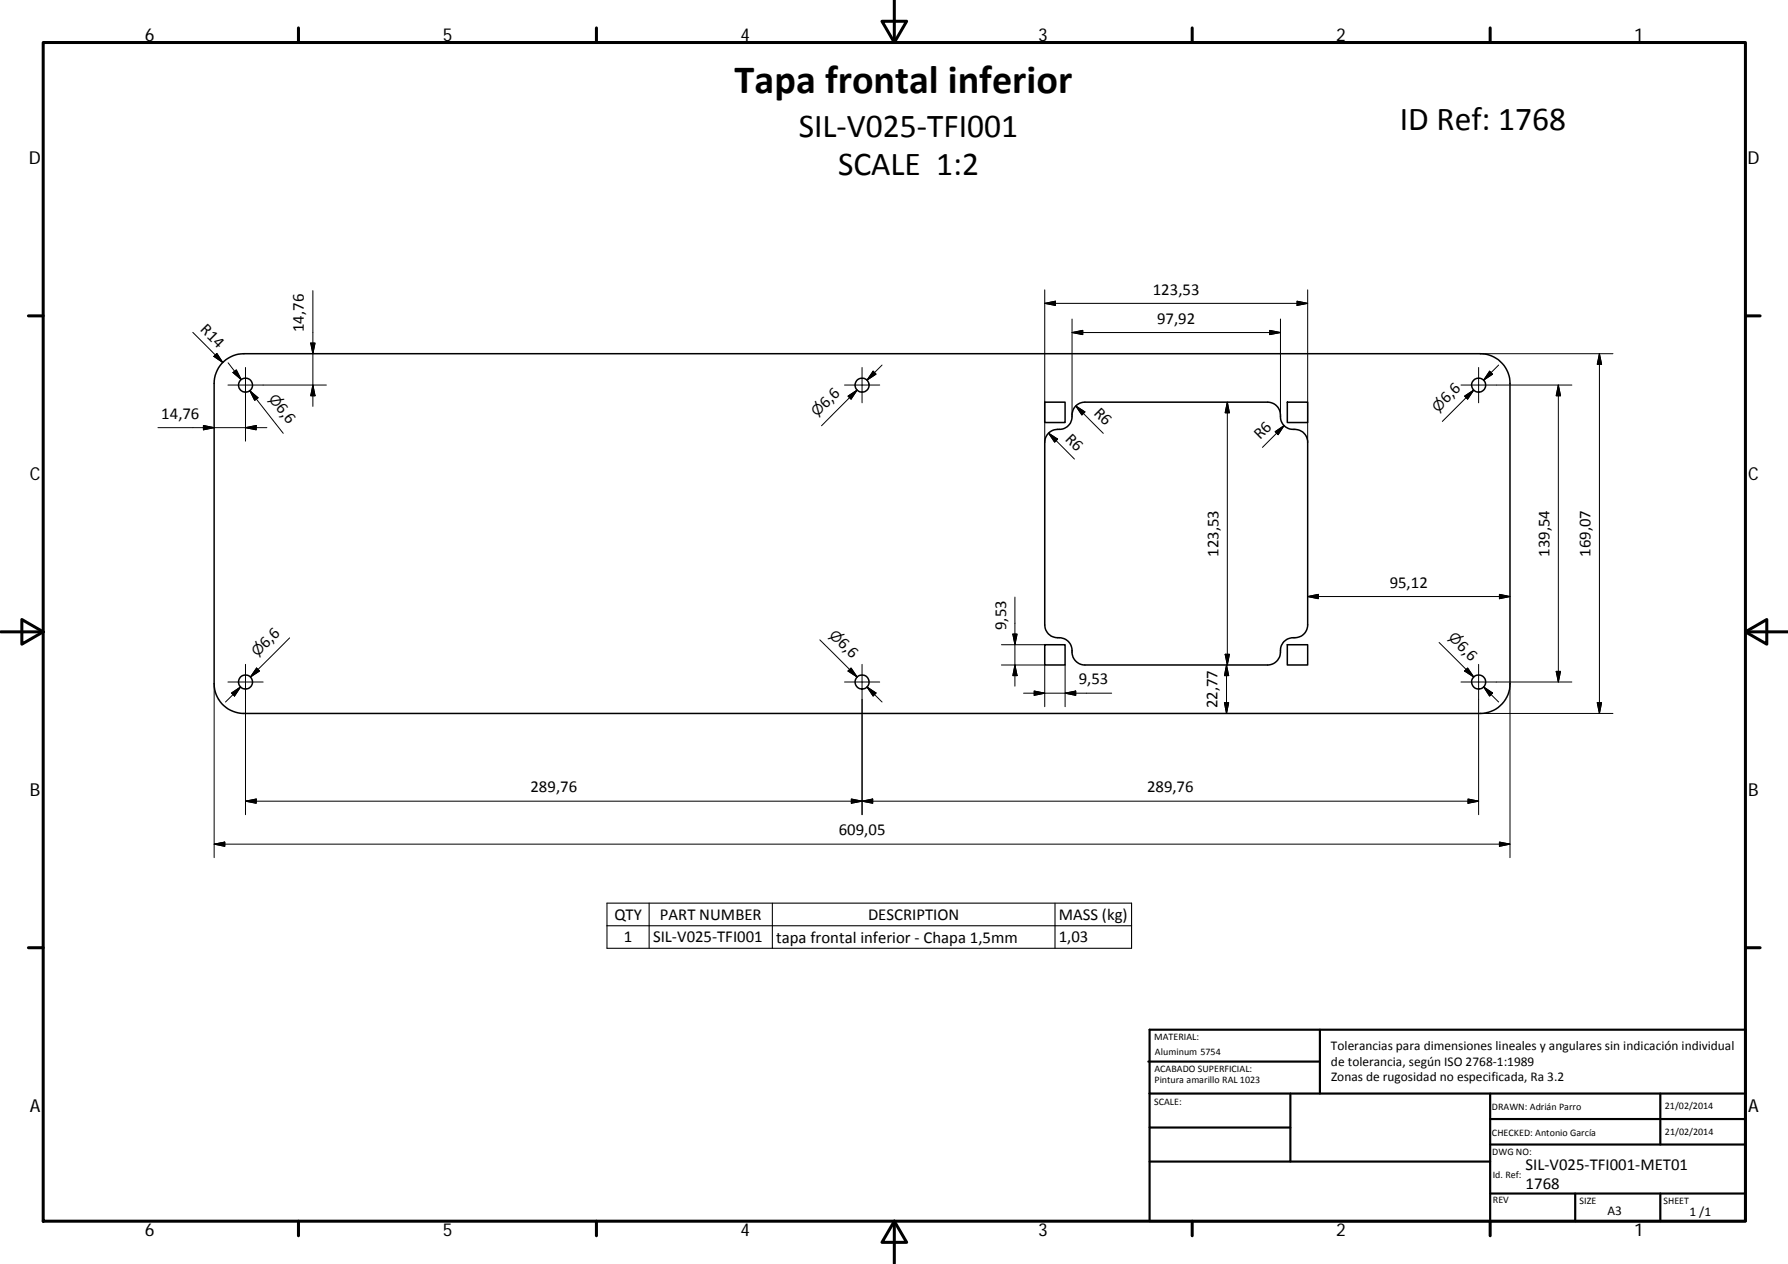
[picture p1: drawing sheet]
<svg xmlns="http://www.w3.org/2000/svg" width="420mm" height="297mm" viewBox="0 0 420 297" stroke-linecap="round" stroke-linejoin="round" font-family="sans-serif">
<g fill="none" stroke="#000" stroke-width=".36">
<path d="M52.1 85.4a7.2 7.2 0 0 1 5.2-2.3h290.5a7 7 0 0 1 7 7v70.6a7 7 0 0 1-7 7h-290.5a7 7 0 0 1-7-7v-70.6a7.1 7.1 0 0 1 1.8-4.7zM245.5 94.5h4.8v4.8h-4.8zM302.5 94.5h4.8v4.8h-4.8zM246.4 101.8a3.6 3.6 0 0 1 2.9-.9 3.2 3.2 0 0 0 2.6-3.8 3.1 3.1 0 0 1 3-2.6h43a3.2 3.2 0 0 1 3 3.8 3.2 3.2 0 0 0 3.8 2.6 3 3 0 0 1 2.6 3v43a3.1 3.1 0 0 1-3.8 3 3.2 3.2 0 0 0-2.6 3.8 3 3 0 0 1-3 2.6h-43a3.2 3.2 0 0 1-3-3.8 3.2 3.2 0 0 0-3.8-2.7 3 3 0 0 1-2.6-2.9v-43l.2-1.1zM245.5 151.5h4.8v4.8h-4.8zM302.5 151.5h4.8v4.8h-4.8z"/>
<circle cx="57.7" cy="90.5" r="1.64"/>
<circle cx="202.6" cy="90.5" r="1.64"/>
<circle cx="347.5" cy="90.5" r="1.65"/>
<circle cx="57.7" cy="160.3" r="1.64"/>
<circle cx="202.6" cy="160.3" r="1.64"/>
<circle cx="347.5" cy="160.3" r="1.66"/>
</g>
<g fill="none" stroke="#000" stroke-width=".71">
<path d="M10.1 10h400.1v277h-400.1zM70.1 6.6v3.4M140.2 6.6v3.4M207.3 5h5.8l-2.9 5zM210.2 0v10M280.2 6.6v3.4M350.2 6.6v3.4M6.7 74.2h3.4M410.2 74.2h3.4M.2 148.5h9.9M5.1 145.6l5 2.9-5 2.9zM410.2 148.5l5-2.9v5.8z"/>
<path d="M410.2 148.5h9.9M6.7 222.7h3.4M410.2 222.7h3.4M70.1 287v3.4M140.2 287v3.4M210.2 287l2.9 5h-5.8zM210.2 287v10M280.2 287v3.4M350.2 287v3.4"/>
</g>
<g fill="none" stroke="#000" stroke-width=".51">
<path d="M269.8 249.5h40.4M270.1 257h140.1M270.1 242h140.1v45h-140.1zM303.2 257v16M310.2 242v15M350.2 257v30M390.2 257v12M270.1 273h80.1M270.1 265h33.1M350.2 269h60M350.2 263h60M350.2 280.5h60"/>
<path d="M370.2 280.5v6.5M390.2 280.5v6.5"/>
</g>
<path d="M142.6 212.2h123.3v10.6h-123.3zM142.6 217.6h123.3M152.5 212.2v10.6M181.5 212.2v10.6M247.9 212.2v10.6" fill="none" stroke="#000" stroke-width=".25"/>
<g fill="none" stroke="#000" stroke-width=".23">
<path d="M45.3 78.1l7.1 7.1M73.5 68.3v27.2M245.5 71.3l2.5-.5v1zM245.5 71.3h61.8M245.5 68.1v35.8M251.9 75v22.5M251.9 78.1l2.5-.5v1zM251.9 78.1h49M298.4 77.6l2.5 .5-2.5 .5zM300.9 75v22.5M304.8 70.8l2.5 .5-2.5 .5zM307.3 68.1v35.8"/>
<path d="M47.8 100l2.5 .5-2.5 .5zM51 83.1l1.4 2.1-2.1-1.4zM53.6 90.5h23.1M53.6 85.3l3.1 3.9M54.7 87.5l.8-.6 1.2 2.3zM57.7 86.4v17.3M58.7 91.8l1.9 1.7-.8 .6zM60.3 93.8l-1.6-2 7.9 10M73 80.6h1l-.5 2.5zM73.5 90.5l.5 2.5h-1zM198.4 90.5h8.3M199.3 93.1l2.1-1.4-1.4 2.1z"/>
<path d="M199.6 93.5l1.8-1.8-8.4 8.4M202.6 86.4v8.3M205.2 87.2l.7 .7-2.2 1.4zM207.3 85.8l-3.6 3.5M252.8 95.4l6.5 6.4M252.8 95.4l2.1 1.4-.7 .7zM288.4 94.5v61.8M288.4 94.5l.5 2.5h-1zM344.2 93.1l2.1-1.4-1.4 2.1zM344.5 93.5l1.8-1.8-7.4 7.3M347.5 86.4v8.3M347.8 83.1h31.2"/>
<path d="M350 87.2l.7 .7-2.1 1.4zM352.2 85.8l-3.6 3.5M366.2 90.5v69.8M366.2 90.5l.5 2.5h-1zM369.4 90.5h-26.1M375.8 83.1v84.6M375.8 83.1l.6 2.5h-1.1zM37.1 100.5h25.6M57.7 100.5l2.5-.5v1zM246.4 101.8l2.1 1.4-.7 .7zM246.4 101.8l6.1 6.1M299.6 101.5l2.1-1.5-1.4 2.2z"/>
<path d="M301.7 100l-5 5.1M352.4 139.7l2.4 .5-2.4 .5zM57.7 156.1v35.4M60.3 157l.7 .7-2.1 1.4zM68.1 149.9l-9.2 9.2 1.7-1.7M192.6 150.4l8.8 8.7-1.8-1.7M199.3 157.7l.7-.7 1.4 2.1zM202.6 156.1v35.4M235.3 156.3h10.2v9.8M235.3 151.5h10.2M238 149h1l-.5 2.5zM238.5 140.3v20.9"/>
<path d="M238.5 156.3l.5 2.5h-1zM250.3 156.3v9.8M287.9 153.8h1l-.5 2.5zM288.2 156.3v11.4M288.2 156.3l.5 2.5h-1zM307.3 140.2l2.5-.5v1zM307.3 140.2h47.5M338.2 151l8.1 8.1-1.8-1.7M344.2 157.7l.7-.7 1.4 2.1zM347.5 156.1v35.4M365.7 157.8h1l-.5 2.5zM50.3 160.7v40.8"/>
<path d="M53.6 160.3h8.2M54.4 162.9l2.1-1.5-1.4 2.2zM56.5 161.4l-3.5 3.6M198.4 160.3h8.3M203.7 161.4l3.6 3.6M203.7 161.4l2.2 1.5-.7 .7zM240.5 162.9h20.7M243 162.4l2.5 .5-2.5 .5zM250.3 162.9l2.5-.5v1zM287.7 165.1h1l-.5 2.6zM347.8 167.7h31.2M348.6 161.4l3.6 3.6"/>
<path d="M348.6 161.4l2.1 1.5-.7 .7zM354.8 160.7v40.8M369.4 160.3h-26.1M375.3 165.1h1.1l-.6 2.6zM50.3 198.4l2.5-.5v1zM50.3 198.4h304.5M57.7 188.3l2.5-.5v1zM57.7 188.3h289.8M200.1 187.8l2.5 .5-2.5 .5zM202.6 188.3l2.5-.5v1zM345 187.8l2.5 .5-2.5 .5zM352.4 197.9l2.4 .5-2.4 .5z"/>
</g>
<g fill="#000" stroke="#000" stroke-width=".23">
<path d="M245.5 71.3l2.5-.5v1zM251.9 78.1l2.5-.5v1zM298.4 77.6l2.5 .5-2.5 .5zM304.8 70.8l2.5 .5-2.5 .5zM51 83.1l1.4 2.1-2.1-1.4zM54.7 87.5l.8-.6 1.2 2.3zM57.7 100.5l2.5-.5v1zM58.7 91.8l1.9 1.7-.8 .6zM73 80.6h1l-.5 2.5zM73.5 90.5l.5 2.5h-1zM199.3 93.1l2.1-1.4-1.4 2.1zM205.2 87.2l.7 .7-2.2 1.4z"/>
<path d="M252.8 95.4l2.1 1.4-.7 .7zM288.4 94.5l.5 2.5h-1zM344.2 93.1l2.1-1.4-1.4 2.1zM350 87.2l.7 .7-2.1 1.4zM366.2 90.5l.5 2.5h-1zM375.8 83.1l.6 2.5h-1.1zM47.8 100l2.5 .5-2.5 .5zM246.4 101.8l2.1 1.4-.7 .7zM299.6 101.5l2.1-1.5-1.4 2.2zM307.3 140.2l2.5-.5v1zM60.3 157l.7 .7-2.1 1.4zM199.3 157.7l.7-.7 1.4 2.1z"/>
<path d="M238 149h1l-.5 2.5zM238.5 156.3l.5 2.5h-1zM287.9 153.8h1l-.5 2.5zM288.2 156.3l.5 2.5h-1zM344.2 157.7l.7-.7 1.4 2.1zM352.4 139.7l2.4 .5-2.4 .5zM365.7 157.8h1l-.5 2.5zM54.4 162.9l2.1-1.5-1.4 2.2zM203.7 161.4l2.2 1.5-.7 .7zM243 162.4l2.5 .5-2.5 .5zM250.3 162.9l2.5-.5v1zM287.7 165.1h1l-.5 2.6z"/>
<path d="M348.6 161.4l2.1 1.5-.7 .7zM375.3 165.1h1.1l-.6 2.6zM50.3 198.4l2.5-.5v1zM57.7 188.3l2.5-.5v1zM200.1 187.8l2.5 .5-2.5 .5zM202.6 188.3l2.5-.5v1zM345 187.8l2.5 .5-2.5 .5zM352.4 197.9l2.4 .5-2.4 .5z"/>
</g>
<text font-size="9.4" x="172.6" y="21.8">Tapa frontal inferior</text>
<g font-size="7.9">
<text x="187.7" y="32.2">SIL‐V025‐TFI001</text>
<text x="329" y="30.6">ID Ref: 1768</text>
<text x="196.9" y="41.1">SCALE 1:2</text>
</g>
<g font-size="4.2">
<text x="34" y="9.6">6</text>
<text x="104" y="9.6">5</text>
<text x="174" y="9.6">4</text>
<text x="244" y="9.6">3</text>
<text x="314" y="9.6">2</text>
<text x="384" y="9.6">1</text>
<text x="6.8" y="38.7">D</text>
<text x="410.6" y="38.7">D</text>
<text x="7" y="112.9">C</text>
<text x="410.8" y="112.9">C</text>
<text x="7" y="187.1">B</text>
<text x="410.8" y="187.1">B</text>
<text x="7" y="261.3">A</text>
<text x="410.8" y="261.3">A</text>
<text x="34" y="290.4">6</text>
<text x="104" y="290.4">5</text>
<text x="174" y="290.4">4</text>
<text x="244" y="290.4">3</text>
<text x="314" y="290.4">2</text>
<text x="384" y="290.4">1</text>
</g>
<g font-size="3.9">
<text x="270.9" y="69.2">123,53</text>
<text x="46.9" y="77.6" transform="rotate(45 46.9 77.6)">R14</text>
<text x="271.9" y="76.1">97,92</text>
<text x="71.4" y="78" transform="rotate(-90 71.4 78)">14,76</text>
<text x="64.7" y="96" transform="rotate(52 64.7 96)">6,6</text>
<text x="339.9" y="95" transform="rotate(-45 339.9 95)">6,6</text>
<text x="37.9" y="98.4">14,76</text>
<text x="194" y="96" transform="rotate(-45 194 96)">6,6</text>
<text x="256.9" y="97.3" transform="rotate(45 256.9 97.3)">R6</text>
<text x="250.1" y="103.4" transform="rotate(45 250.1 103.4)">R6</text>
<text x="296.1" y="103.5" transform="rotate(-45 296.1 103.5)">R6</text>
<text x="286.3" y="130.9" transform="rotate(-90 286.3 130.9)">123,53</text>
<text x="364.1" y="130.9" transform="rotate(-90 364.1 130.9)">139,54</text>
<text x="373.7" y="130.9" transform="rotate(-90 373.7 130.9)">169,07</text>
<text x="326.6" y="138.1">95,12</text>
<text x="236.4" y="148.1" transform="rotate(-90 236.4 148.1)">9,53</text>
<text x="62.5" y="152.4" transform="rotate(-45 62.5 152.4)">6,6</text>
<text x="196.7" y="151.4" transform="rotate(45 196.7 151.4)">6,6</text>
<text x="342.2" y="152" transform="rotate(45 342.2 152)">6,6</text>
<text x="253.5" y="160.8">9,53</text>
<text x="286.1" y="166.4" transform="rotate(-90 286.1 166.4)">22,77</text>
<text x="124.7" y="186.2">289,76</text>
<text x="269.5" y="186.2">289,76</text>
<text x="197.1" y="196.3">609,05</text>
<text x="144.4" y="216.2">QTY</text>
<text x="146.6" y="221.4">1</text>
<text x="153.4" y="221.4">SIL‐V025‐TFI001</text>
<text x="155.1" y="216.1">PART NUMBER</text>
<text x="182.4" y="221.5">tapa frontal inferior ‐ Chapa 1,5mm</text>
<text x="204" y="216.2">DESCRIPTION</text>
<text x="248.8" y="216.2">MASS (kg)</text>
<text x="248.8" y="221.4">1,03</text>
<text x="358.5" y="274.9">SIL‐V025‐TFI001‐MET01</text>
<text x="358.5" y="279.4">1768</text>
</g>
<g font-size="3.3">
<text x="63" y="93.8" transform="rotate(52 63 93.8)">⌀</text>
<text x="192.1" y="98" transform="rotate(-45 192.1 98)">⌀</text>
<text x="337.9" y="97" transform="rotate(-45 337.9 97)">⌀</text>
<text x="194.7" y="149.4" transform="rotate(45 194.7 149.4)">⌀</text>
<text x="340.2" y="150" transform="rotate(45 340.2 150)">⌀</text>
<text x="60.5" y="154.4" transform="rotate(-45 60.5 154.4)">⌀</text>
</g>
<g font-size="3.1">
<text x="312.8" y="246.8">Tolerancias para dimensiones lineales y angulares sin indicación individual</text>
<text x="312.8" y="250.4">de tolerancia, según ISO 2768‐1:1989</text>
<text x="312.8" y="254">Zonas de rugosidad no especificada, Ra 3.2</text>
<text x="377.7" y="285.6">A3</text>
<text x="397" y="285.9">1 /1</text>
</g>
<g font-size="2.4">
<text x="271.2" y="244.4">MATERIAL:</text>
<text x="271.3" y="251.9">ACABADO SUPERFICIAL:</text>
<text x="271.4" y="247.9">Aluminum 5754</text>
<text x="271.3" y="254.6">Pintura amarillo RAL 1023</text>
<text x="271.2" y="259.7">SCALE:</text>
<text x="350.6" y="260.9">DRAWN: Adrián Parro</text>
<text x="391.2" y="260.6">21/02/2014</text>
<text x="350.6" y="267">CHECKED: Antonio García</text>
<text x="391.2" y="266.6">21/02/2014</text>
<text x="350.7" y="271.4">DWG NO:</text>
<text x="350.8" y="276.8">Id. Ref:</text>
<text x="350.8" y="282.8">REV</text>
<text x="371.2" y="282.9">SIZE</text>
<text x="390.9" y="282.9">SHEET</text>
</g>
</svg>
